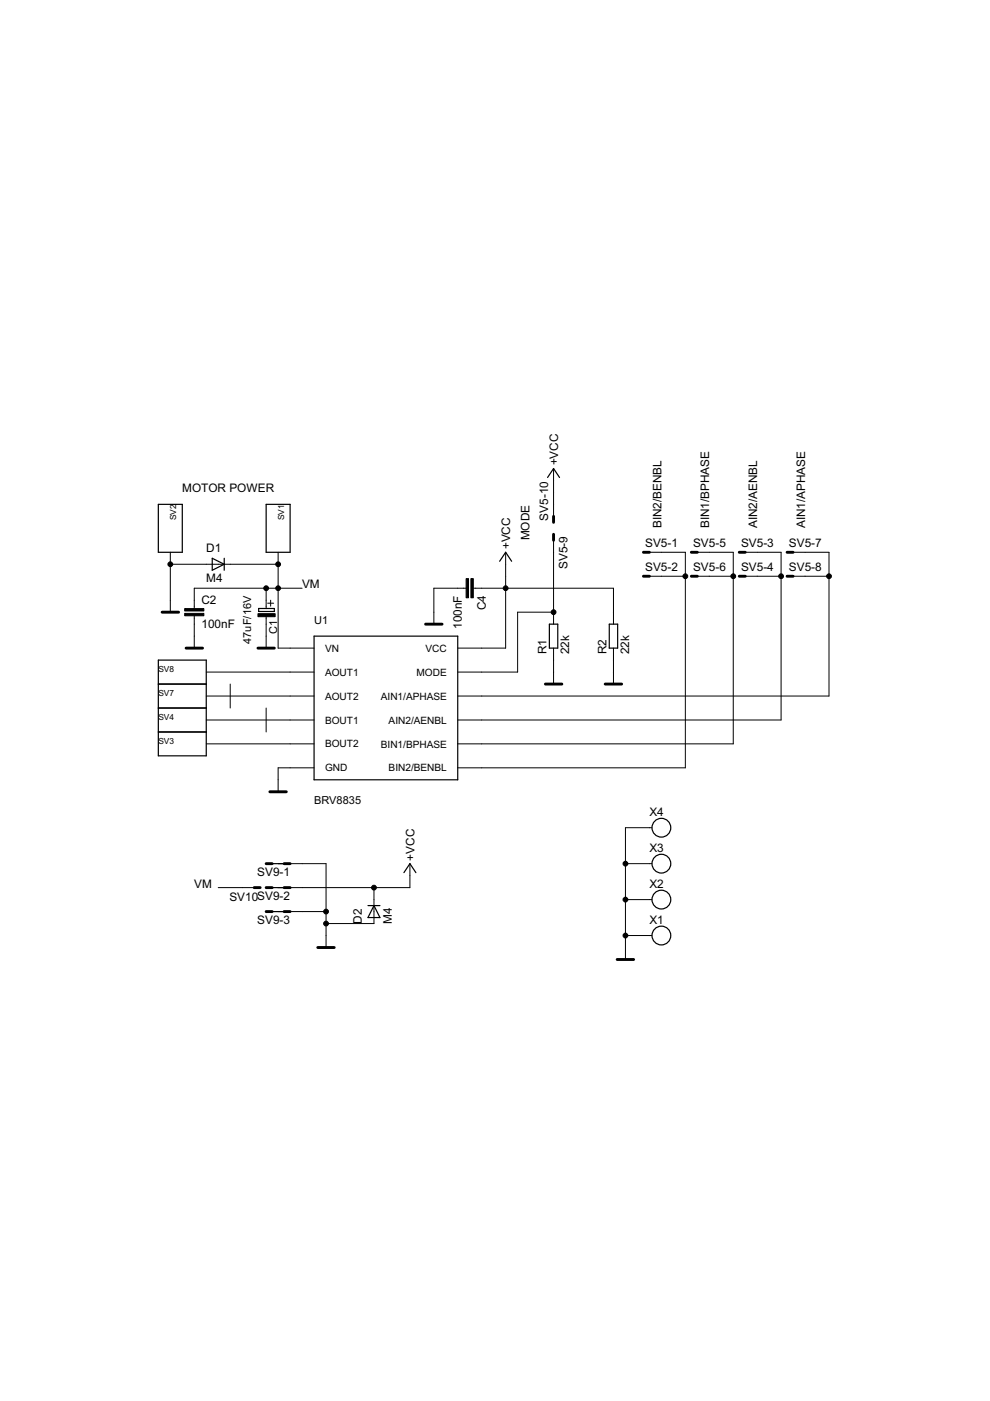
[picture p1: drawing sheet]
<svg xmlns="http://www.w3.org/2000/svg" width="210mm" height="297mm" viewBox="0 0 210 297" stroke-linecap="round" stroke-linejoin="round" font-family="sans-serif">
<g fill="none" stroke="#000" stroke-width=".21">
<path d="M117.4 99.3v10.2M36.1 117.1v12.7M36.1 119.6h22.9M59 117.1v20.3h7.6M107.2 117.1v20.3h-10.2M117.4 114.6v17.7M137.7 117.1h7.6v45.7h-48.3M147.8 117.1h7.7v40.6h-58.5M158 117.1h7.6v35.6h-68.6M168.1 117.1h7.7v30.5h-78.8M41.2 130.6v6.8M56.4 124.7v4.3"/>
<path d="M56.4 130.6v6.8M56.7 127.9h1.3M57.4 127.3v1.2M64.1 124.7h-22.9v4.3M98.8 124.7h-6.8v7.6M100.4 124.7h29.7v7.6M117.4 129.8h-7.7v12.7h-12.7M117.4 137.4v7.6M130.1 137.4v7.6M137.7 122.2h7.6M147.8 122.2h7.7M158 122.2h7.6"/>
<path d="M168.1 122.2h7.7M43.7 142.5h22.9M43.7 147.6h22.9M43.7 152.7h22.9M43.7 157.7h22.9M48.8 145v5.1M56.4 150.1v5.1M66.6 162.8h-7.6v5.1M138.2 175.5h-5.6v27.9M46.3 188.2h7.6M59 183.1h10.1v17.8M59 193.3h10.1"/>
<path d="M79.3 188.2v7.6h-10.2M86.9 183.1v5.1h-27.9M132.6 183.1h5.6M132.6 198.4h5.6M132.6 190.7h5.6"/>
</g>
<g fill="none" stroke="#000" stroke-width=".25">
<path d="M33.6 106.9h5.1v10.2h-5.1zM45 118.4l2.5 1.2-2.5 1.3zM47.5 118.4v2.5M56.4 106.9h5.1v10.2h-5.1zM105.9 119l1.3-1.9 1.3 1.9M116.1 101.2l1.3-1.9 1.2 1.9M33.6 140h10.1v20.3h-10.1zM54.8 129h3.4v.6h-3.4zM66.6 134.9h30.4v30.4h-30.4zM116.5 132.3h1.8v5.1h-1.8zM129.2 132.3h1.8v5.1h-1.8zM33.6 155.2h10.1"/>
<path d="M33.6 150.1h10.1M33.6 145h10.1M56.4 183.1h5.1M56.4 188.2h5.1M56.4 193.3h5.1M78 192h2.6M79.3 192l1.3 2.5h-2.6zM85.6 185l1.3-1.9 1.3 1.9"/>
<circle cx="140.2" cy="175.5" r="1.99"/>
<circle cx="140.2" cy="183.1" r="1.99"/>
<circle cx="140.2" cy="198.4" r="1.99"/>
<circle cx="140.2" cy="190.7" r="1.99"/>
</g>
<g fill="none" stroke="#000" stroke-width=".61">
<path d="M117.4 109.5v1.2M117.4 113.3v1.3M136.4 117.1h1.3M146.6 117.1h1.2M156.7 117.1h1.3M166.9 117.1h1.2M34.4 129.8h3.5M39.5 137.4h3.4M54.7 137.4h3.5M90.2 132.3h3.5M136.4 122.2h1.3M146.6 122.2h1.2"/>
<path d="M156.7 122.2h1.3M166.9 122.2h1.2M115.6 145h3.5M128.3 145h3.5M57.2 167.9h3.5M53.9 188.2h1.3M56.4 183.1h1.3M56.4 188.2h1.3M56.4 193.3h1.3M60.2 183.1h1.3M60.2 188.2h1.3M60.2 193.3h1.3"/>
<path d="M67.4 200.9h3.5M130.9 203.4h3.4"/>
</g>
<path d="M39.2 130h4v.6h-4zM39.2 129h4v.5h-4zM54.7 130.1h3.6v.6h-3.6zM98.8 122.7h.5v4h-.5zM99.8 122.7h.6v4h-.6z" fill="#000" stroke="#000" stroke-width=".21"/>
<g fill="#000" stroke="#000" stroke-width=".21">
<circle cx="36.1" cy="119.6" r=".51"/>
<circle cx="59" cy="119.6" r=".51"/>
<circle cx="56.4" cy="124.7" r=".51"/>
<circle cx="59" cy="124.7" r=".51"/>
<circle cx="107.2" cy="124.7" r=".51"/>
<circle cx="117.4" cy="129.8" r=".51"/>
<circle cx="145.3" cy="122.2" r=".51"/>
<circle cx="155.5" cy="122.2" r=".51"/>
<circle cx="165.6" cy="122.2" r=".51"/>
<circle cx="175.8" cy="122.2" r=".51"/>
<circle cx="69.1" cy="193.3" r=".51"/>
<circle cx="69.1" cy="195.8" r=".51"/>
<circle cx="79.3" cy="188.2" r=".51"/>
<circle cx="132.6" cy="198.4" r=".51"/>
<circle cx="132.6" cy="190.7" r=".51"/>
<circle cx="132.6" cy="183.1" r=".51"/>
</g>
<g font-size="2.8">
<text x="118.3" y="98.7" transform="rotate(-90 118.3 98.7)">+VCC</text>
<text x="38.7" y="104.4">MOTOR POWER</text>
<text x="116.2" y="110.4" transform="rotate(-90 116.2 110.4)">SV5-10</text>
<text x="140.2" y="112" transform="rotate(-90 140.2 112)">BIN2/BENBL</text>
<text x="150.4" y="112" transform="rotate(-90 150.4 112)">BIN1/BPHASE</text>
<text x="160.5" y="112" transform="rotate(-90 160.5 112)">AIN2/AENBL</text>
<text x="170.7" y="112" transform="rotate(-90 170.7 112)">AIN1/APHASE</text>
<text x="43.7" y="117.1">D1</text>
<text x="108.2" y="116.5" transform="rotate(-90 108.2 116.5)">+VCC</text>
<text x="112.3" y="114.6" transform="rotate(-90 112.3 114.6)">MODE</text>
<text x="136.8" y="116">SV5-1</text>
<text x="147" y="116">SV5-5</text>
<text x="157.1" y="116">SV5-3</text>
<text x="167.3" y="116">SV5-7</text>
<text x="43.7" y="123.4">M4</text>
<text x="64" y="124.7">VM</text>
<text x="120.3" y="120.6" transform="rotate(-90 120.3 120.6)">SV5-9</text>
<text x="136.8" y="121">SV5-2</text>
<text x="147" y="121">SV5-6</text>
<text x="157.1" y="121">SV5-4</text>
<text x="167.3" y="121">SV5-8</text>
<text x="42.7" y="128.1">C2</text>
<text x="103" y="129.4" transform="rotate(-90 103 129.4)">C4</text>
<text x="42.7" y="133.2">100nF</text>
<text x="97.9" y="133.4" transform="rotate(-90 97.9 133.4)">100nF</text>
<text x="115.9" y="138.7" transform="rotate(-90 115.9 138.7)">R1</text>
<text x="120.7" y="138.7" transform="rotate(-90 120.7 138.7)">22k</text>
<text x="128.6" y="138.7" transform="rotate(-90 128.6 138.7)">R2</text>
<text x="133.4" y="138.7" transform="rotate(-90 133.4 138.7)">22k</text>
<text x="137.7" y="173">X4</text>
<text x="54.5" y="185.7">SV9-1</text>
<text x="87.9" y="182.5" transform="rotate(-90 87.9 182.5)">+VCC</text>
<text x="137.7" y="180.6">X3</text>
<text x="41.2" y="188.2">VM</text>
<text x="48.6" y="191.1">SV10SV9-2</text>
<text x="137.7" y="188.2">X2</text>
<text x="54.5" y="195.8">SV9-3</text>
<text x="76.7" y="195.8" transform="rotate(-90 76.7 195.8)">D2</text>
<text x="83.1" y="195.8" transform="rotate(-90 83.1 195.8)">M4</text>
<text x="137.7" y="195.8">X1</text>
</g>
<g font-size="2.6">
<text x="53.3" y="136.5" transform="rotate(-90 53.3 136.5)">47uF/16V</text>
<text x="58.7" y="134.4" transform="rotate(-90 58.7 134.4)">C1</text>
<text x="66.6" y="132.3">U1</text>
<text x="66.6" y="170.4">BRV8835</text>
</g>
<g font-size="2.4">
<text x="68.9" y="138.2">VN</text>
<text x="68.9" y="143.3">AOUT1</text>
<text x="88.3" y="143.3">MODE</text>
<text x="90.2" y="138.2">VCC</text>
<text x="68.9" y="148.3">AOUT2</text>
<text x="80.8" y="148.3">AIN1/APHASE</text>
<text x="68.9" y="153.4">BOUT1</text>
<text x="82.4" y="153.4">AIN2/AENBL</text>
<text x="68.9" y="158.5">BOUT2</text>
<text x="80.8" y="158.5">BIN1/BPHASE</text>
<text x="68.9" y="163.6">GND</text>
<text x="82.4" y="163.6">BIN2/BENBL</text>
</g>
<g font-size="2">
<text x="37.4" y="110.3" transform="rotate(-90 37.4 110.3)">SV2</text>
<text x="60.2" y="110.3" transform="rotate(-90 60.2 110.3)">SV1</text>
<text x="33.6" y="142.5">SV8</text>
<text x="33.6" y="147.6">SV7</text>
<text x="33.6" y="152.6">SV4</text>
<text x="33.6" y="157.7">SV3</text>
</g>
</svg>
